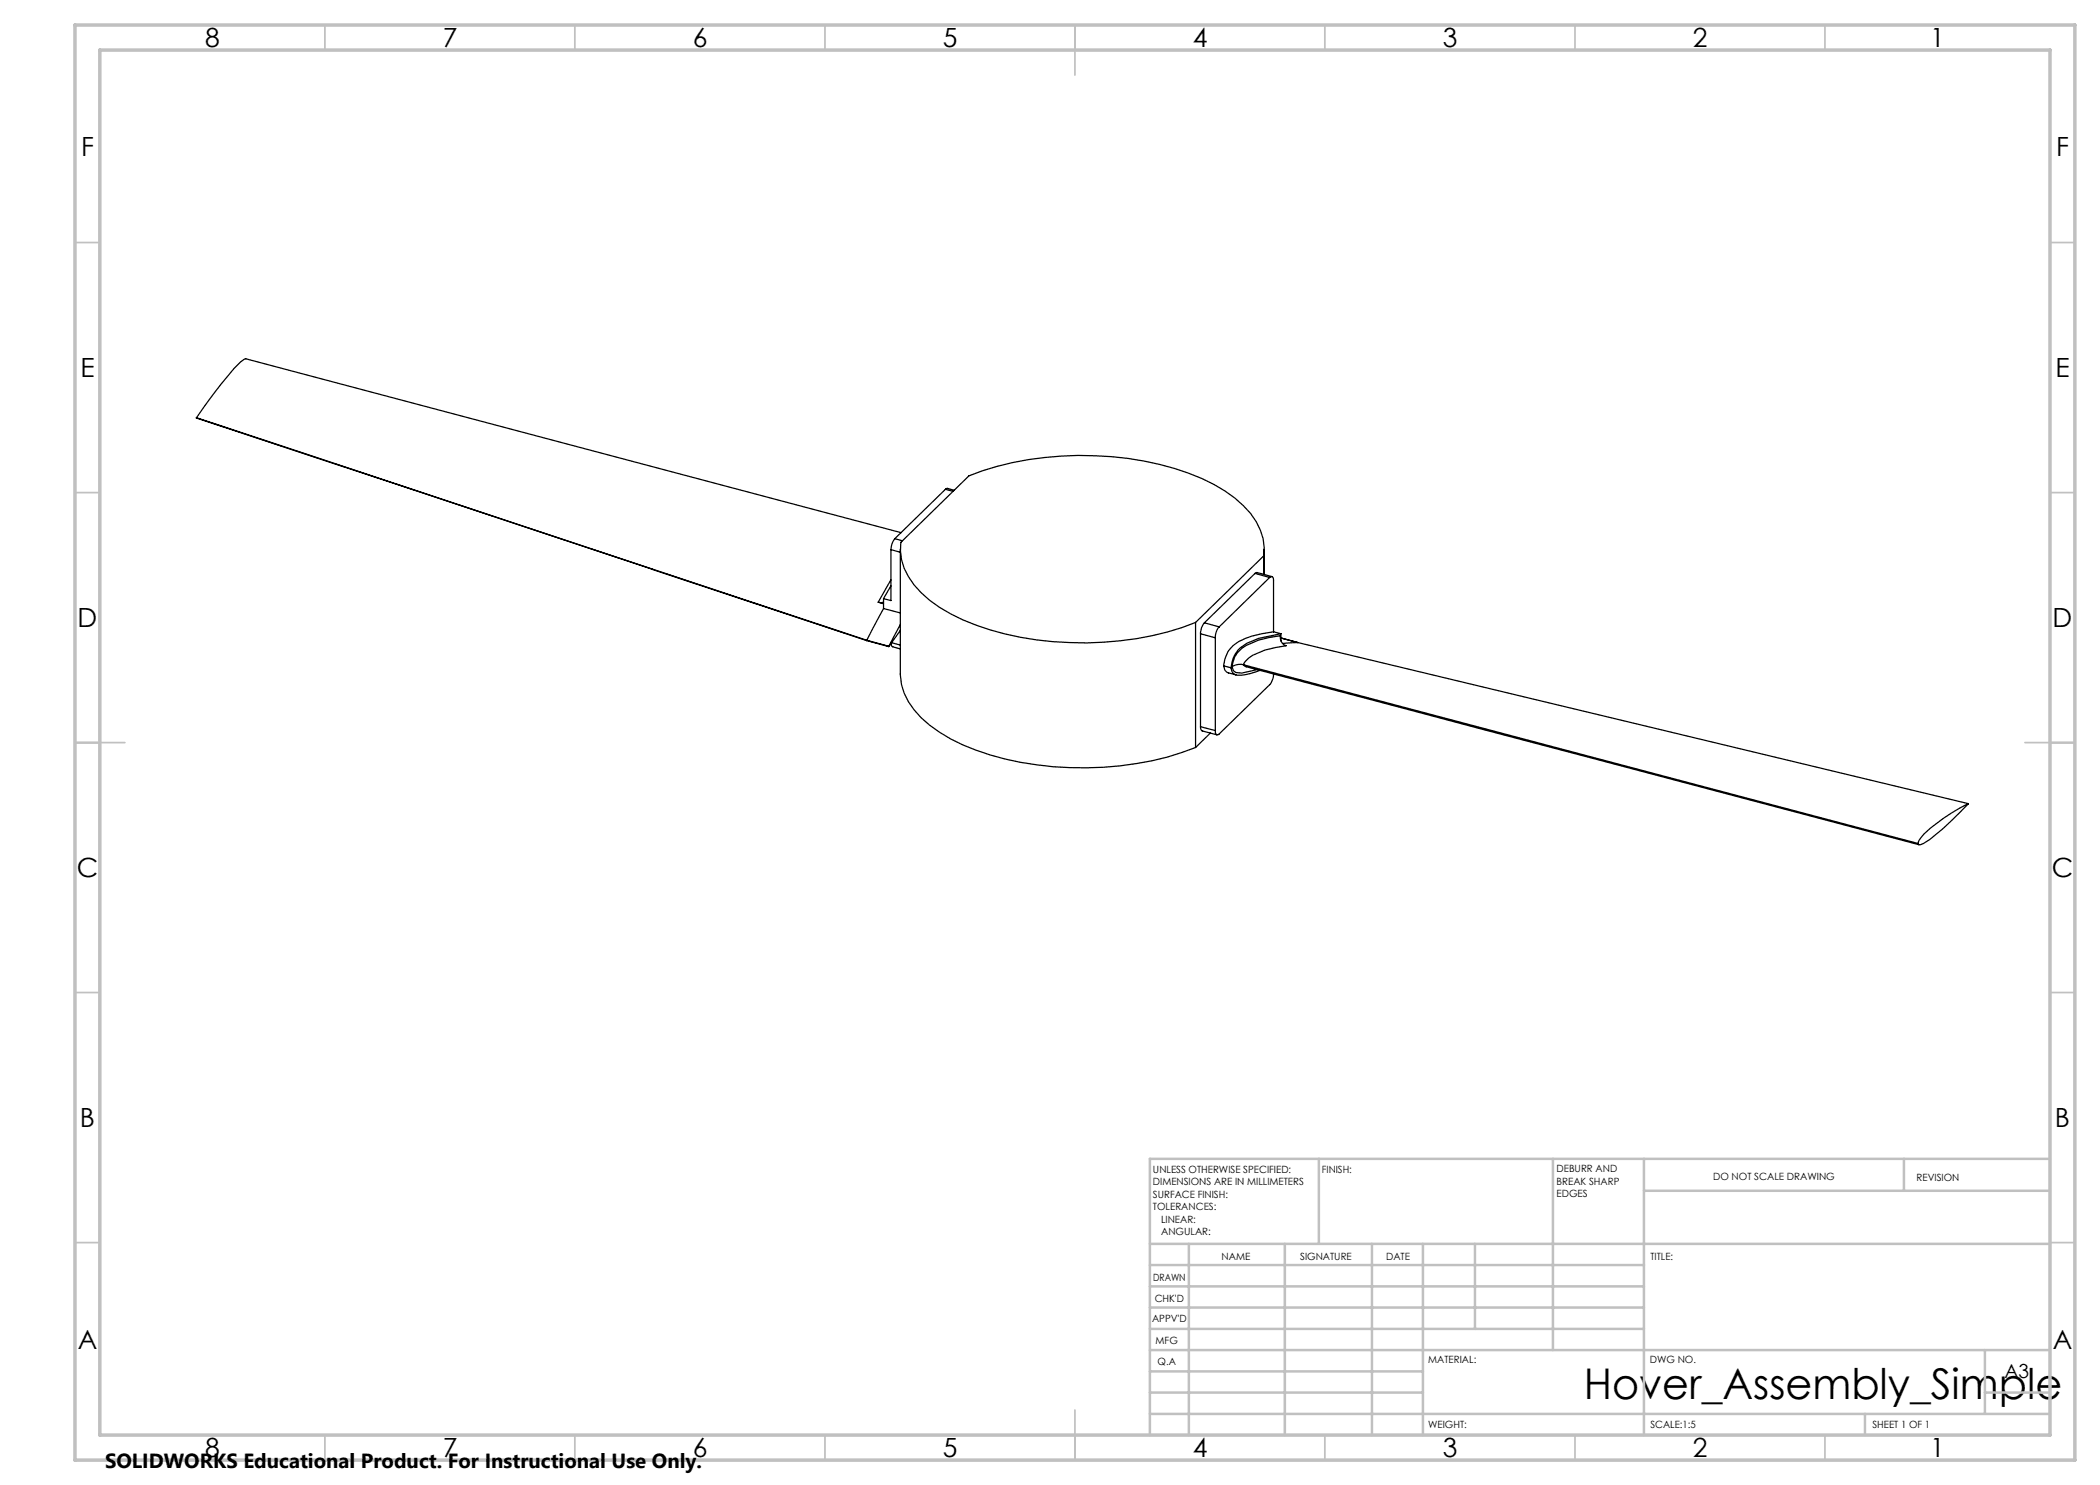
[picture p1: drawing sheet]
<svg xmlns="http://www.w3.org/2000/svg" width="420mm" height="297mm" viewBox="0 0 420 297" stroke-linecap="round" stroke-linejoin="round" font-family="sans-serif">
<g fill="none" stroke="#000" stroke-width=".25">
<path d="M39.3 83.5a88.9 88.9 0 0 1 8.8-11.1l1-.6 131.1 34.7M39.3 83.5l134.1 44.6M39.3 83.5l29.6 9.9M68.9 93.4l104.5 34.7M189.1 97.9l.4-.2 1.4 .4M189.1 97.9l-10.1 9.8M189.1 97.9l1.5 .4M176.7 119.7v2M178.2 116l-2.6 4.4M178.2 109.9v10.2l-1.5-.4M178.2 117.2l-1.5 2.5M178.2 109.9l1.9 .6"/>
<path d="M179 107.7a3.8 3.8 0 0 0-.8 2.2M179 107.7l1.5 .5M180.1 109.9v24.9a12.3 12.3 0 0 0 4.1 8.7 33.4 33.4 0 0 0 13.8 7.5 66.6 66.6 0 0 0 38.4-.5l2.7-1M251 114.7l.4-.2 3 .8M251 114.7l2.9 .8M251 114.7l-10.1 9.9M252.7 111.2a11.8 11.8 0 0 0-4-10.1 32.9 32.9 0 0 0-13.8-7.4 65.5 65.5 0 0 0-41.1 1.5l-13.6 13.3a11.8 11.8 0 0 0 4 10 33.4 33.4 0 0 0 13.8 7.5 65.4 65.4 0 0 0 41.1-1.5M252.7 111.2l-13.6 13.3M252.7 111.2v3.7M252.8 109.9v5M253.9 115.5a.51 .51 0 0 1 .7 0 .51 .51 0 0 1 .1 .7v10.2M253.9 115.5l-10.1 9.9"/>
<path d="M173.4 128.1h.1M173.4 128.1l4.4 1.2M175.6 120.4l1.1 .4M176.7 121.7l-3.3 6.4M176.7 120.4l-.5 .1-.6-.1M176.7 121.7l3.4 .9M177.8 129.3h.1M178.2 128.7l.3 .7 1.6 .4M178.3 128.5l1.8 .5M180.1 126.1l-2.3 3.2M180.1 124.9l-2.3 4.4M239.1 124.5v25"/>
<path d="M240.1 126.7l3 .9M240.1 126.7v18.6M240.9 124.6a3.2 3.2 0 0 0-.8 2.1M240.9 124.6l2.9 .8M243.1 127.6v18.5M243.8 125.4a3.2 3.2 0 0 0-.7 2.2M244.7 133.2a1.44 1.44 0 0 0 1 1.4l1.5 .4M244.7 133.2l1.5 .4M246.2 133.6a1.5 1.5 0 0 0 1.2 1.4 11 11 0 0 0 4.6-.9M246.4 133.3l.3 .9 .5 .3 1.2 .1 2.9-.7M248.7 133l.4 .3 134.7 35.6M248.7 133h.1"/>
<path d="M248.7 133a2.23 2.23 0 0 1 1.1-1.4 15.7 15.7 0 0 1 7.4-2.5 1.71 1.71 0 0 1-1.1-2 15.8 15.8 0 0 0-7.7 2.6 4.9 4.9 0 0 0-2 3.6M248.7 133a2.84 2.84 0 0 0-2.3 .3M248.7 133l134.9 35.7M254.7 134.8a3.4 3.4 0 0 1-.8 2.1l-10.1 9.9-.5 .1-.2-.8M254.7 126.4a17.5 17.5 0 0 0-7.3 2.1 6 6 0 0 0-2.7 4.7M254.7 126.4l1.5 .3M256.2 126.7l-4.5 1-2.3 1a5.6 5.6 0 0 0-3.1 4.2l-.1 .7M256.2 127.6l3.4 .9M256.2 126.7v1.5M259.6 128.5l-3.1 .2M259.6 128.5l134 32.2M240.1 145.3l.1 .7 .3 .2 2.9 .8"/>
<path d="M240.1 145.3l3 .8M242.1 146.6l-3 2.9M393.6 160.7a33.3 33.3 0 0 0-9.5 6.9l-.5 1.1M393.6 160.7v.1a73.9 73.9 0 0 1-7.6 7.1l-1.9 1h-.3l-.2-.2"/>
</g>
<g fill="none" stroke="#c0c0c0" stroke-width=".35">
<path d="M65 5v5M115 5v5M165 5v5M215 5v10M265 5v5M315 5v5M365 5v5M15 48.5h5M410 48.5h5M15 98.5h5M410 98.5h5M15 148.5h10"/>
<path d="M405 148.5h10M15 198.5h5M410 198.5h5M15 248.5h5M410 248.5h5M65 287v5M115 287v5M165 287v5M215 282v10M265 287v5M315 287v5M365 287v5"/>
</g>
<g fill="none" stroke="#c0c0c0" stroke-width=".5">
<path d="M263.8 231.8v17M310.6 231.8v38.2M328.8 231.8v55.2M328.8 238.2h81.2M380.8 231.8v6.4M410 231.8h-180v55.2M230 248.8h180M230 257.3h98.8M230 253h98.8M237.8 248.8v38.2M257 248.8v38.2M274.4 248.8v38.2"/>
<path d="M284.6 248.8v38.2M295 248.8v17M230 265.8h98.8M230 261.5h98.8M230 278.5h54.6M230 274.3h54.6M230 270h180M397 278.5h13M397 270v12.8M230 282.8h180M373 282.8v4.2"/>
</g>
<path d="M15 5h400v287h-400zM20 10h390v277h-390z" fill="none" stroke="#c0c0c0" stroke-width=".7"/>
<text font-size="8.5" x="316.8" y="279.7">Hover_Assembly_Simple</text>
<g font-size="5.3">
<text x="41" y="9.5">8</text>
<text x="88.5" y="9.5">7</text>
<text x="138.5" y="9.5">6</text>
<text x="188.5" y="9.5">5</text>
<text x="238.5" y="9.5">4</text>
<text x="288.5" y="9.5">3</text>
<text x="338.5" y="9.5">2</text>
<text x="386" y="9.5">1</text>
<text x="16.2" y="31.2">F</text>
<text x="411.2" y="31.2">F</text>
<text x="16.1" y="75.5">E</text>
<text x="411.1" y="75.5">E</text>
<text x="15.5" y="125.5">D</text>
<text x="410.5" y="125.5">D</text>
<text x="15.4" y="175.5">C</text>
<text x="410.4" y="175.5">C</text>
<text x="16" y="225.5">B</text>
<text x="411" y="225.5">B</text>
<text x="15.5" y="269.7">A</text>
<text x="410.5" y="269.7">A</text>
<text x="41" y="291.5">8</text>
<text x="88.5" y="291.5">7</text>
<text x="138.5" y="291.5">6</text>
<text x="188.5" y="291.5">5</text>
<text x="238.5" y="291.5">4</text>
<text x="288.5" y="291.5">3</text>
<text x="338.5" y="291.5">2</text>
<text x="386" y="291.5">1</text>
</g>
<text font-size="4.1" x="21" y="293.7">SOLIDWORKS Educational Product. For Instructional Use Only.</text>
<text font-size="3.9" x="400.9" y="275.5">A3</text>
<g font-size="2">
<text x="230.6" y="234.6">UNLESS OTHERWISE SPECIFIED:</text>
<text x="230.6" y="237.1">DIMENSIONS ARE IN MILLIMETERS</text>
<text x="230.6" y="239.6">SURFACE FINISH:</text>
<text x="264.4" y="234.6">FINISH:</text>
<text x="311.3" y="234.5">DEBURR AND</text>
<text x="311.3" y="237">BREAK SHARP</text>
<text x="311.3" y="239.5">EDGES</text>
<text x="342.6" y="236">DO NOT SCALE DRAWING</text>
<text x="383.3" y="236.2">REVISION</text>
<text x="230.6" y="242.1">TOLERANCES:</text>
<text x="232.2" y="244.6">LINEAR:</text>
<text x="232.2" y="247.1">ANGULAR:</text>
<text x="244.3" y="252">NAME</text>
<text x="260" y="251.9">SIGNATURE</text>
<text x="277.2" y="251.9">DATE</text>
<text x="330.1" y="251.9">TITLE:</text>
<text x="230.6" y="256.1">DRAWN</text>
<text x="230.9" y="260.3">CHK'D</text>
<text x="230.4" y="264.4">APPV'D</text>
<text x="231.1" y="268.8">MFG</text>
<text x="231.5" y="273">Q.A</text>
<text x="285.6" y="272.5">MATERIAL:</text>
<text x="330" y="272.5">DWG NO.</text>
<text x="285.6" y="285.5">WEIGHT:</text>
<text x="330.1" y="285.6">SCALE:1:5</text>
<text x="374.5" y="285.6">SHEET 1 OF 1</text>
</g>
</svg>
